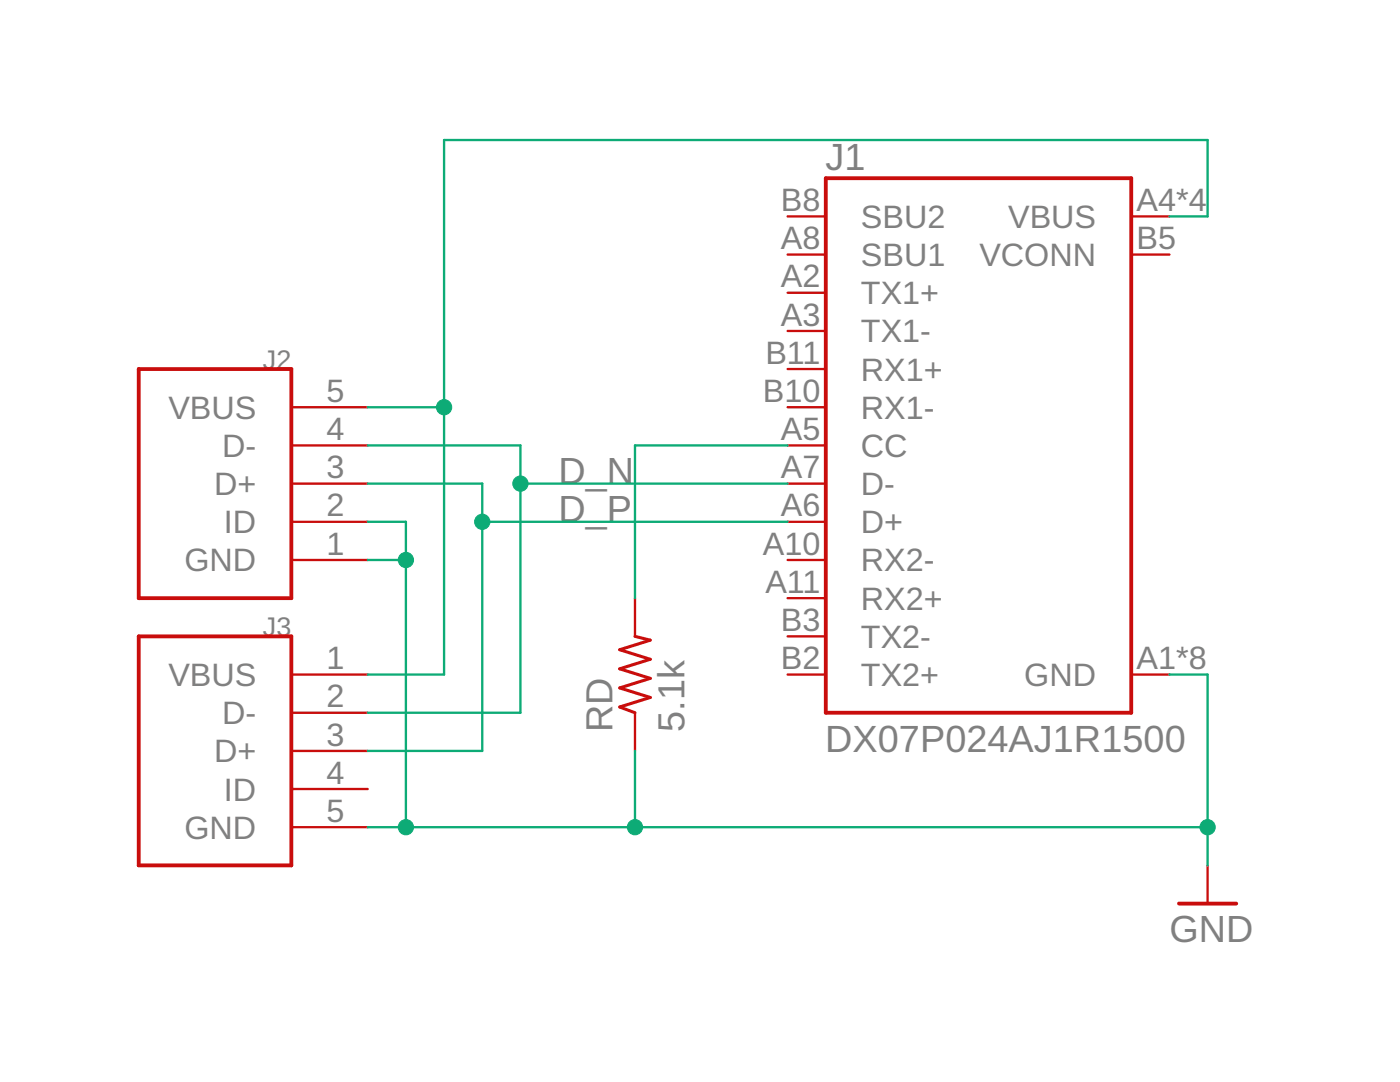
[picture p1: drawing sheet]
<?xml version="1.0" encoding="utf-8"?>
<!DOCTYPE eagle SYSTEM "eagle.dtd">
<eagle version="9.2.2">
<drawing>
<settings>
<setting alwaysvectorfont="no"/>
<setting verticaltext="up"/>
</settings>
<grid distance="0.1" unitdist="inch" unit="inch" style="lines" multiple="1" display="no" altdistance="0.01" altunitdist="inch" altunit="inch"/>
<schematic xreflabel="%F%N/%S.%C%R" xrefpart="/%S.%C%R">
<libraries>
<library name="DX07P024AJ1R1500">
<symbols>
<symbol name="DX07P024AJ1R1500">
<text x="-10.1912" y="18.3441" size="1.783459375" layer="95">&gt;NAME</text>
<text x="-10.1969" y="-20.3938" size="1.78446875" layer="96">&gt;VALUE</text>
<wire x1="-10.16" y1="17.78" x2="10.16" y2="17.78" width="0.254" layer="94"/>
<wire x1="10.16" y1="17.78" x2="10.16" y2="-17.78" width="0.254" layer="94"/>
<wire x1="10.16" y1="-17.78" x2="-10.16" y2="-17.78" width="0.254" layer="94"/>
<wire x1="-10.16" y1="-17.78" x2="-10.16" y2="17.78" width="0.254" layer="94"/>
<pin name="TX1+" x="-12.7" y="10.16" length="short"/>
<pin name="TX1-" x="-12.7" y="7.62" length="short"/>
<pin name="RX1+" x="-12.7" y="5.08" length="short"/>
<pin name="RX1-" x="-12.7" y="2.54" length="short"/>
<pin name="CC" x="-12.7" y="0" length="short"/>
<pin name="D-" x="-12.7" y="-2.54" length="short"/>
<pin name="D+" x="-12.7" y="-5.08" length="short"/>
<pin name="RX2-" x="-12.7" y="-7.62" length="short"/>
<pin name="RX2+" x="-12.7" y="-10.16" length="short"/>
<pin name="TX2-" x="-12.7" y="-12.7" length="short"/>
<pin name="TX2+" x="-12.7" y="-15.24" length="short"/>
<pin name="VBUS" x="12.7" y="15.24" length="short" direction="pwr" rot="R180"/>
<pin name="GND" x="12.7" y="-15.24" length="short" direction="pwr" rot="R180"/>
<pin name="SBU1" x="-12.7" y="12.7" length="short"/>
<pin name="VCONN" x="12.7" y="12.7" length="short" direction="pwr" rot="R180"/>
<pin name="SBU2" x="-12.7" y="15.24" length="short"/>
</symbol>
<symbol name="1X05">
<wire x1="0" y1="0" x2="10.16" y2="0" width="0.254" layer="94"/>
<wire x1="10.16" y1="0" x2="10.16" y2="15.24" width="0.254" layer="94"/>
<wire x1="10.16" y1="15.24" x2="0" y2="15.24" width="0.254" layer="94"/>
<wire x1="0" y1="15.24" x2="0" y2="0" width="0.254" layer="94"/>
<pin name="VBUS" x="-5.08" y="12.7" length="middle" direction="pwr"/>
<pin name="D-" x="-5.08" y="10.16" length="middle"/>
<pin name="D+" x="-5.08" y="7.62" length="middle"/>
<pin name="ID" x="-5.08" y="5.08" length="middle"/>
<pin name="GND" x="-5.08" y="2.54" length="middle" direction="pwr"/>
<text x="0" y="15.24" size="1.27" layer="95">&gt;NAME</text>
</symbol>
</symbols>
<devicesets>
<deviceset name="DX07P024AJ1R1500" prefix="J">
<gates>
<gate name="G$1" symbol="DX07P024AJ1R1500" x="0" y="0"/>
</gates>
<devices>
<device name="" package="JAE_DX07P024AJ1R1500">
<connects>
<connect gate="G$1" pin="CC" pad="A5"/>
<connect gate="G$1" pin="D+" pad="A6" route="any"/>
<connect gate="G$1" pin="D-" pad="A7"/>
<connect gate="G$1" pin="GND" pad="A1 A12 B0 B1 B12 B13 B17 B18"/>
<connect gate="G$1" pin="RX1+" pad="B11"/>
<connect gate="G$1" pin="RX1-" pad="B10"/>
<connect gate="G$1" pin="RX2+" pad="A11"/>
<connect gate="G$1" pin="RX2-" pad="A10"/>
<connect gate="G$1" pin="SBU1" pad="A8"/>
<connect gate="G$1" pin="SBU2" pad="B8"/>
<connect gate="G$1" pin="TX1+" pad="A2"/>
<connect gate="G$1" pin="TX1-" pad="A3"/>
<connect gate="G$1" pin="TX2+" pad="B2"/>
<connect gate="G$1" pin="TX2-" pad="B3"/>
<connect gate="G$1" pin="VBUS" pad="A4 A9 B4 B9"/>
<connect gate="G$1" pin="VCONN" pad="B5"/>
</connects>
<technologies>
<technology name="">
<attribute name="DESCRIPTION" value=" Cut Tape - Usb Type c Slim Plug "/>
<attribute name="DIGI-KEY_PART_NUMBER" value="670-2868-1-ND"/>
<attribute name="DIGI-KEY_PURCHASE_URL" value="https://www.digikey.com/product-detail/en/jae-electronics/DX07P024AJ1R1500/670-2868-1-ND/6003057?utm_source=snapeda&amp;utm_medium=aggregator&amp;utm_campaign=symbol"/>
<attribute name="MF" value="JAE Electronics"/>
<attribute name="MP" value="DX07P024AJ1R1500"/>
<attribute name="PACKAGE" value="None"/>
</technology>
</technologies>
</device>
</devices>
</deviceset>
<deviceset name="USB">
<gates>
<gate name="G$1" symbol="1X05" x="2.54" y="0"/>
</gates>
<devices>
<device name="SEEK-USB" package="SEEK-USB">
<connects>
<connect gate="G$1" pin="D+" pad="3"/>
<connect gate="G$1" pin="D-" pad="2"/>
<connect gate="G$1" pin="GND" pad="5"/>
<connect gate="G$1" pin="ID" pad="4"/>
<connect gate="G$1" pin="VBUS" pad="1"/>
</connects>
<technologies>
<technology name=""/>
</technologies>
</device>
<device name="59453-051110EDHLF" package="59453-051110EDHLF">
<connects>
<connect gate="G$1" pin="D+" pad="3"/>
<connect gate="G$1" pin="D-" pad="4"/>
<connect gate="G$1" pin="GND" pad="1"/>
<connect gate="G$1" pin="ID" pad="2"/>
<connect gate="G$1" pin="VBUS" pad="5"/>
</connects>
<technologies>
<technology name=""/>
</technologies>
</device>
</devices>
</deviceset>
</devicesets>
</library>
<library name="supply1">
<symbols>
<symbol name="GND">
<wire x1="-1.905" y1="0" x2="1.905" y2="0" width="0.254" layer="94"/>
<text x="-2.54" y="-2.54" size="1.778" layer="96">&gt;VALUE</text>
<pin name="GND" x="0" y="2.54" visible="off" length="short" direction="sup" rot="R270"/>
</symbol>
</symbols>
<devicesets>
<deviceset name="GND" prefix="GND">
<gates>
<gate name="1" symbol="GND" x="0" y="0"/>
</gates>
<devices>
<device name="">
<technologies>
<technology name=""/>
</technologies>
</device>
</devices>
</deviceset>
</devicesets>
</library>
<library name="rcl">
<symbols>
<symbol name="R-US">
<wire x1="-2.54" y1="0" x2="-2.159" y2="1.016" width="0.2032" layer="94"/>
<wire x1="-2.159" y1="1.016" x2="-1.524" y2="-1.016" width="0.2032" layer="94"/>
<wire x1="-1.524" y1="-1.016" x2="-0.889" y2="1.016" width="0.2032" layer="94"/>
<wire x1="-0.889" y1="1.016" x2="-0.254" y2="-1.016" width="0.2032" layer="94"/>
<wire x1="-0.254" y1="-1.016" x2="0.381" y2="1.016" width="0.2032" layer="94"/>
<wire x1="0.381" y1="1.016" x2="1.016" y2="-1.016" width="0.2032" layer="94"/>
<wire x1="1.016" y1="-1.016" x2="1.651" y2="1.016" width="0.2032" layer="94"/>
<wire x1="1.651" y1="1.016" x2="2.286" y2="-1.016" width="0.2032" layer="94"/>
<wire x1="2.286" y1="-1.016" x2="2.54" y2="0" width="0.2032" layer="94"/>
<text x="-3.81" y="1.4986" size="1.778" layer="95">&gt;NAME</text>
<text x="-3.81" y="-3.302" size="1.778" layer="96">&gt;VALUE</text>
<pin name="2" x="5.08" y="0" visible="off" length="short" direction="pas" swaplevel="1" rot="R180"/>
<pin name="1" x="-5.08" y="0" visible="off" length="short" direction="pas" swaplevel="1"/>
</symbol>
</symbols>
<devicesets>
<deviceset name="R-US_" prefix="R" uservalue="yes">
<gates>
<gate name="G$1" symbol="R-US" x="0" y="0"/>
</gates>
<devices>
<device name="R0402" package="R0402">
<connects>
<connect gate="G$1" pin="1" pad="1"/>
<connect gate="G$1" pin="2" pad="2"/>
</connects>
<package3dinstances>
<package3dinstance package3d_urn="urn:adsk.eagle:package:23547/2"/>
</package3dinstances>
<technologies>
<technology name="">
<attribute name="SPICEPREFIX" value="R" constant="no"/>
</technology>
</technologies>
</device>
<device name="R0603" package="R0603">
<connects>
<connect gate="G$1" pin="1" pad="1"/>
<connect gate="G$1" pin="2" pad="2"/>
</connects>
<package3dinstances>
<package3dinstance package3d_urn="urn:adsk.eagle:package:23555/2"/>
</package3dinstances>
<technologies>
<technology name="">
<attribute name="SPICEPREFIX" value="R" constant="no"/>
</technology>
</technologies>
</device>
<device name="R0805" package="R0805">
<connects>
<connect gate="G$1" pin="1" pad="1"/>
<connect gate="G$1" pin="2" pad="2"/>
</connects>
<package3dinstances>
<package3dinstance package3d_urn="urn:adsk.eagle:package:23553/2"/>
</package3dinstances>
<technologies>
<technology name="">
<attribute name="SPICEPREFIX" value="R" constant="no"/>
</technology>
</technologies>
</device>
<device name="R0805W" package="R0805W">
<connects>
<connect gate="G$1" pin="1" pad="1"/>
<connect gate="G$1" pin="2" pad="2"/>
</connects>
<package3dinstances>
<package3dinstance package3d_urn="urn:adsk.eagle:package:23537/1"/>
</package3dinstances>
<technologies>
<technology name="">
<attribute name="SPICEPREFIX" value="R" constant="no"/>
</technology>
</technologies>
</device>
<device name="R1206" package="R1206">
<connects>
<connect gate="G$1" pin="1" pad="1"/>
<connect gate="G$1" pin="2" pad="2"/>
</connects>
<package3dinstances>
<package3dinstance package3d_urn="urn:adsk.eagle:package:23540/2"/>
</package3dinstances>
<technologies>
<technology name="">
<attribute name="SPICEPREFIX" value="R" constant="no"/>
</technology>
</technologies>
</device>
<device name="R1206W" package="R1206W">
<connects>
<connect gate="G$1" pin="1" pad="1"/>
<connect gate="G$1" pin="2" pad="2"/>
</connects>
<package3dinstances>
<package3dinstance package3d_urn="urn:adsk.eagle:package:23539/1"/>
</package3dinstances>
<technologies>
<technology name="">
<attribute name="SPICEPREFIX" value="R" constant="no"/>
</technology>
</technologies>
</device>
<device name="R1210" package="R1210">
<connects>
<connect gate="G$1" pin="1" pad="1"/>
<connect gate="G$1" pin="2" pad="2"/>
</connects>
<package3dinstances>
<package3dinstance package3d_urn="urn:adsk.eagle:package:23554/2"/>
</package3dinstances>
<technologies>
<technology name="">
<attribute name="SPICEPREFIX" value="R" constant="no"/>
</technology>
</technologies>
</device>
<device name="R1210W" package="R1210W">
<connects>
<connect gate="G$1" pin="1" pad="1"/>
<connect gate="G$1" pin="2" pad="2"/>
</connects>
<package3dinstances>
<package3dinstance package3d_urn="urn:adsk.eagle:package:23541/1"/>
</package3dinstances>
<technologies>
<technology name="">
<attribute name="SPICEPREFIX" value="R" constant="no"/>
</technology>
</technologies>
</device>
<device name="R2010" package="R2010">
<connects>
<connect gate="G$1" pin="1" pad="1"/>
<connect gate="G$1" pin="2" pad="2"/>
</connects>
<package3dinstances>
<package3dinstance package3d_urn="urn:adsk.eagle:package:23551/2"/>
</package3dinstances>
<technologies>
<technology name="">
<attribute name="SPICEPREFIX" value="R" constant="no"/>
</technology>
</technologies>
</device>
<device name="R2010W" package="R2010W">
<connects>
<connect gate="G$1" pin="1" pad="1"/>
<connect gate="G$1" pin="2" pad="2"/>
</connects>
<package3dinstances>
<package3dinstance package3d_urn="urn:adsk.eagle:package:23542/1"/>
</package3dinstances>
<technologies>
<technology name="">
<attribute name="SPICEPREFIX" value="R" constant="no"/>
</technology>
</technologies>
</device>
<device name="R2012" package="R2012">
<connects>
<connect gate="G$1" pin="1" pad="1"/>
<connect gate="G$1" pin="2" pad="2"/>
</connects>
<package3dinstances>
<package3dinstance package3d_urn="urn:adsk.eagle:package:23543/2"/>
</package3dinstances>
<technologies>
<technology name="">
<attribute name="SPICEPREFIX" value="R" constant="no"/>
</technology>
</technologies>
</device>
<device name="R2012W" package="R2012W">
<connects>
<connect gate="G$1" pin="1" pad="1"/>
<connect gate="G$1" pin="2" pad="2"/>
</connects>
<package3dinstances>
<package3dinstance package3d_urn="urn:adsk.eagle:package:23544/1"/>
</package3dinstances>
<technologies>
<technology name="">
<attribute name="SPICEPREFIX" value="R" constant="no"/>
</technology>
</technologies>
</device>
<device name="R2512" package="R2512">
<connects>
<connect gate="G$1" pin="1" pad="1"/>
<connect gate="G$1" pin="2" pad="2"/>
</connects>
<package3dinstances>
<package3dinstance package3d_urn="urn:adsk.eagle:package:23545/2"/>
</package3dinstances>
<technologies>
<technology name="">
<attribute name="SPICEPREFIX" value="R" constant="no"/>
</technology>
</technologies>
</device>
<device name="R2512W" package="R2512W">
<connects>
<connect gate="G$1" pin="1" pad="1"/>
<connect gate="G$1" pin="2" pad="2"/>
</connects>
<package3dinstances>
<package3dinstance package3d_urn="urn:adsk.eagle:package:23565/1"/>
</package3dinstances>
<technologies>
<technology name="">
<attribute name="SPICEPREFIX" value="R" constant="no"/>
</technology>
</technologies>
</device>
<device name="R3216" package="R3216">
<connects>
<connect gate="G$1" pin="1" pad="1"/>
<connect gate="G$1" pin="2" pad="2"/>
</connects>
<package3dinstances>
<package3dinstance package3d_urn="urn:adsk.eagle:package:23557/2"/>
</package3dinstances>
<technologies>
<technology name="">
<attribute name="SPICEPREFIX" value="R" constant="no"/>
</technology>
</technologies>
</device>
<device name="R3216W" package="R3216W">
<connects>
<connect gate="G$1" pin="1" pad="1"/>
<connect gate="G$1" pin="2" pad="2"/>
</connects>
<package3dinstances>
<package3dinstance package3d_urn="urn:adsk.eagle:package:23548/1"/>
</package3dinstances>
<technologies>
<technology name="">
<attribute name="SPICEPREFIX" value="R" constant="no"/>
</technology>
</technologies>
</device>
<device name="R3225" package="R3225">
<connects>
<connect gate="G$1" pin="1" pad="1"/>
<connect gate="G$1" pin="2" pad="2"/>
</connects>
<package3dinstances>
<package3dinstance package3d_urn="urn:adsk.eagle:package:23549/2"/>
</package3dinstances>
<technologies>
<technology name="">
<attribute name="SPICEPREFIX" value="R" constant="no"/>
</technology>
</technologies>
</device>
<device name="R3225W" package="R3225W">
<connects>
<connect gate="G$1" pin="1" pad="1"/>
<connect gate="G$1" pin="2" pad="2"/>
</connects>
<package3dinstances>
<package3dinstance package3d_urn="urn:adsk.eagle:package:23550/1"/>
</package3dinstances>
<technologies>
<technology name="">
<attribute name="SPICEPREFIX" value="R" constant="no"/>
</technology>
</technologies>
</device>
<device name="R5025" package="R5025">
<connects>
<connect gate="G$1" pin="1" pad="1"/>
<connect gate="G$1" pin="2" pad="2"/>
</connects>
<package3dinstances>
<package3dinstance package3d_urn="urn:adsk.eagle:package:23552/2"/>
</package3dinstances>
<technologies>
<technology name="">
<attribute name="SPICEPREFIX" value="R" constant="no"/>
</technology>
</technologies>
</device>
<device name="R5025W" package="R5025W">
<connects>
<connect gate="G$1" pin="1" pad="1"/>
<connect gate="G$1" pin="2" pad="2"/>
</connects>
<package3dinstances>
<package3dinstance package3d_urn="urn:adsk.eagle:package:23558/1"/>
</package3dinstances>
<technologies>
<technology name="">
<attribute name="SPICEPREFIX" value="R" constant="no"/>
</technology>
</technologies>
</device>
<device name="R6332" package="R6332">
<connects>
<connect gate="G$1" pin="1" pad="1"/>
<connect gate="G$1" pin="2" pad="2"/>
</connects>
<package3dinstances>
<package3dinstance package3d_urn="urn:adsk.eagle:package:23559/2"/>
</package3dinstances>
<technologies>
<technology name="">
<attribute name="SPICEPREFIX" value="R" constant="no"/>
</technology>
</technologies>
</device>
<device name="R6332W" package="R6332W">
<connects>
<connect gate="G$1" pin="1" pad="1"/>
<connect gate="G$1" pin="2" pad="2"/>
</connects>
<package3dinstances>
<package3dinstance package3d_urn="urn:adsk.eagle:package:26078/1"/>
</package3dinstances>
<technologies>
<technology name="">
<attribute name="SPICEPREFIX" value="R" constant="no"/>
</technology>
</technologies>
</device>
<device name="M0805" package="M0805">
<connects>
<connect gate="G$1" pin="1" pad="1"/>
<connect gate="G$1" pin="2" pad="2"/>
</connects>
<package3dinstances>
<package3dinstance package3d_urn="urn:adsk.eagle:package:23556/1"/>
</package3dinstances>
<technologies>
<technology name="">
<attribute name="SPICEPREFIX" value="R" constant="no"/>
</technology>
</technologies>
</device>
<device name="M1206" package="M1206">
<connects>
<connect gate="G$1" pin="1" pad="1"/>
<connect gate="G$1" pin="2" pad="2"/>
</connects>
<package3dinstances>
<package3dinstance package3d_urn="urn:adsk.eagle:package:23566/1"/>
</package3dinstances>
<technologies>
<technology name="">
<attribute name="SPICEPREFIX" value="R" constant="no"/>
</technology>
</technologies>
</device>
<device name="M1406" package="M1406">
<connects>
<connect gate="G$1" pin="1" pad="1"/>
<connect gate="G$1" pin="2" pad="2"/>
</connects>
<package3dinstances>
<package3dinstance package3d_urn="urn:adsk.eagle:package:23569/1"/>
</package3dinstances>
<technologies>
<technology name="">
<attribute name="SPICEPREFIX" value="R" constant="no"/>
</technology>
</technologies>
</device>
<device name="M2012" package="M2012">
<connects>
<connect gate="G$1" pin="1" pad="1"/>
<connect gate="G$1" pin="2" pad="2"/>
</connects>
<package3dinstances>
<package3dinstance package3d_urn="urn:adsk.eagle:package:23561/1"/>
</package3dinstances>
<technologies>
<technology name="">
<attribute name="SPICEPREFIX" value="R" constant="no"/>
</technology>
</technologies>
</device>
<device name="M2309" package="M2309">
<connects>
<connect gate="G$1" pin="1" pad="1"/>
<connect gate="G$1" pin="2" pad="2"/>
</connects>
<package3dinstances>
<package3dinstance package3d_urn="urn:adsk.eagle:package:23562/1"/>
</package3dinstances>
<technologies>
<technology name="">
<attribute name="SPICEPREFIX" value="R" constant="no"/>
</technology>
</technologies>
</device>
<device name="M3216" package="M3216">
<connects>
<connect gate="G$1" pin="1" pad="1"/>
<connect gate="G$1" pin="2" pad="2"/>
</connects>
<package3dinstances>
<package3dinstance package3d_urn="urn:adsk.eagle:package:23563/1"/>
</package3dinstances>
<technologies>
<technology name="">
<attribute name="SPICEPREFIX" value="R" constant="no"/>
</technology>
</technologies>
</device>
<device name="M3516" package="M3516">
<connects>
<connect gate="G$1" pin="1" pad="1"/>
<connect gate="G$1" pin="2" pad="2"/>
</connects>
<package3dinstances>
<package3dinstance package3d_urn="urn:adsk.eagle:package:23573/1"/>
</package3dinstances>
<technologies>
<technology name="">
<attribute name="SPICEPREFIX" value="R" constant="no"/>
</technology>
</technologies>
</device>
<device name="M5923" package="M5923">
<connects>
<connect gate="G$1" pin="1" pad="1"/>
<connect gate="G$1" pin="2" pad="2"/>
</connects>
<package3dinstances>
<package3dinstance package3d_urn="urn:adsk.eagle:package:23564/1"/>
</package3dinstances>
<technologies>
<technology name="">
<attribute name="SPICEPREFIX" value="R" constant="no"/>
</technology>
</technologies>
</device>
<device name="0204/5" package="0204/5">
<connects>
<connect gate="G$1" pin="1" pad="1"/>
<connect gate="G$1" pin="2" pad="2"/>
</connects>
<package3dinstances>
<package3dinstance package3d_urn="urn:adsk.eagle:package:23488/1"/>
</package3dinstances>
<technologies>
<technology name="">
<attribute name="SPICEPREFIX" value="R" constant="no"/>
</technology>
</technologies>
</device>
<device name="0204/7" package="0204/7">
<connects>
<connect gate="G$1" pin="1" pad="1"/>
<connect gate="G$1" pin="2" pad="2"/>
</connects>
<package3dinstances>
<package3dinstance package3d_urn="urn:adsk.eagle:package:23498/1"/>
</package3dinstances>
<technologies>
<technology name="">
<attribute name="SPICEPREFIX" value="R" constant="no"/>
</technology>
</technologies>
</device>
<device name="0207/10" package="0207/10">
<connects>
<connect gate="G$1" pin="1" pad="1"/>
<connect gate="G$1" pin="2" pad="2"/>
</connects>
<package3dinstances>
<package3dinstance package3d_urn="urn:adsk.eagle:package:23491/1"/>
</package3dinstances>
<technologies>
<technology name="">
<attribute name="SPICEPREFIX" value="R" constant="no"/>
</technology>
</technologies>
</device>
<device name="0207/12" package="0207/12">
<connects>
<connect gate="G$1" pin="1" pad="1"/>
<connect gate="G$1" pin="2" pad="2"/>
</connects>
<package3dinstances>
<package3dinstance package3d_urn="urn:adsk.eagle:package:23489/1"/>
</package3dinstances>
<technologies>
<technology name="">
<attribute name="SPICEPREFIX" value="R" constant="no"/>
</technology>
</technologies>
</device>
<device name="0207/15" package="0207/15">
<connects>
<connect gate="G$1" pin="1" pad="1"/>
<connect gate="G$1" pin="2" pad="2"/>
</connects>
<package3dinstances>
<package3dinstance package3d_urn="urn:adsk.eagle:package:23492/1"/>
</package3dinstances>
<technologies>
<technology name="">
<attribute name="SPICEPREFIX" value="R" constant="no"/>
</technology>
</technologies>
</device>
<device name="0207/2V" package="0207/2V">
<connects>
<connect gate="G$1" pin="1" pad="1"/>
<connect gate="G$1" pin="2" pad="2"/>
</connects>
<package3dinstances>
<package3dinstance package3d_urn="urn:adsk.eagle:package:23490/1"/>
</package3dinstances>
<technologies>
<technology name="">
<attribute name="SPICEPREFIX" value="R" constant="no"/>
</technology>
</technologies>
</device>
<device name="0207/5V" package="0207/5V">
<connects>
<connect gate="G$1" pin="1" pad="1"/>
<connect gate="G$1" pin="2" pad="2"/>
</connects>
<package3dinstances>
<package3dinstance package3d_urn="urn:adsk.eagle:package:23502/1"/>
</package3dinstances>
<technologies>
<technology name="">
<attribute name="SPICEPREFIX" value="R" constant="no"/>
</technology>
</technologies>
</device>
<device name="0207/7" package="0207/7">
<connects>
<connect gate="G$1" pin="1" pad="1"/>
<connect gate="G$1" pin="2" pad="2"/>
</connects>
<package3dinstances>
<package3dinstance package3d_urn="urn:adsk.eagle:package:23493/1"/>
</package3dinstances>
<technologies>
<technology name="">
<attribute name="SPICEPREFIX" value="R" constant="no"/>
</technology>
</technologies>
</device>
<device name="0309/10" package="0309/10">
<connects>
<connect gate="G$1" pin="1" pad="1"/>
<connect gate="G$1" pin="2" pad="2"/>
</connects>
<package3dinstances>
<package3dinstance package3d_urn="urn:adsk.eagle:package:23567/1"/>
</package3dinstances>
<technologies>
<technology name="">
<attribute name="SPICEPREFIX" value="R" constant="no"/>
</technology>
</technologies>
</device>
<device name="0309/12" package="0309/12">
<connects>
<connect gate="G$1" pin="1" pad="1"/>
<connect gate="G$1" pin="2" pad="2"/>
</connects>
<package3dinstances>
<package3dinstance package3d_urn="urn:adsk.eagle:package:23571/1"/>
</package3dinstances>
<technologies>
<technology name="">
<attribute name="SPICEPREFIX" value="R" constant="no"/>
</technology>
</technologies>
</device>
<device name="0411/12" package="0411/12">
<connects>
<connect gate="G$1" pin="1" pad="1"/>
<connect gate="G$1" pin="2" pad="2"/>
</connects>
<package3dinstances>
<package3dinstance package3d_urn="urn:adsk.eagle:package:23578/1"/>
</package3dinstances>
<technologies>
<technology name="">
<attribute name="SPICEPREFIX" value="R" constant="no"/>
</technology>
</technologies>
</device>
<device name="0411/15" package="0411/15">
<connects>
<connect gate="G$1" pin="1" pad="1"/>
<connect gate="G$1" pin="2" pad="2"/>
</connects>
<package3dinstances>
<package3dinstance package3d_urn="urn:adsk.eagle:package:23568/1"/>
</package3dinstances>
<technologies>
<technology name="">
<attribute name="SPICEPREFIX" value="R" constant="no"/>
</technology>
</technologies>
</device>
<device name="0411/3V" package="0411V">
<connects>
<connect gate="G$1" pin="1" pad="1"/>
<connect gate="G$1" pin="2" pad="2"/>
</connects>
<package3dinstances>
<package3dinstance package3d_urn="urn:adsk.eagle:package:23570/1"/>
</package3dinstances>
<technologies>
<technology name="">
<attribute name="SPICEPREFIX" value="R" constant="no"/>
</technology>
</technologies>
</device>
<device name="0414/15" package="0414/15">
<connects>
<connect gate="G$1" pin="1" pad="1"/>
<connect gate="G$1" pin="2" pad="2"/>
</connects>
<package3dinstances>
<package3dinstance package3d_urn="urn:adsk.eagle:package:23579/1"/>
</package3dinstances>
<technologies>
<technology name="">
<attribute name="SPICEPREFIX" value="R" constant="no"/>
</technology>
</technologies>
</device>
<device name="0414/5V" package="0414V">
<connects>
<connect gate="G$1" pin="1" pad="1"/>
<connect gate="G$1" pin="2" pad="2"/>
</connects>
<package3dinstances>
<package3dinstance package3d_urn="urn:adsk.eagle:package:23574/1"/>
</package3dinstances>
<technologies>
<technology name="">
<attribute name="SPICEPREFIX" value="R" constant="no"/>
</technology>
</technologies>
</device>
<device name="0617/17" package="0617/17">
<connects>
<connect gate="G$1" pin="1" pad="1"/>
<connect gate="G$1" pin="2" pad="2"/>
</connects>
<package3dinstances>
<package3dinstance package3d_urn="urn:adsk.eagle:package:23575/1"/>
</package3dinstances>
<technologies>
<technology name="">
<attribute name="SPICEPREFIX" value="R" constant="no"/>
</technology>
</technologies>
</device>
<device name="0617/22" package="0617/22">
<connects>
<connect gate="G$1" pin="1" pad="1"/>
<connect gate="G$1" pin="2" pad="2"/>
</connects>
<package3dinstances>
<package3dinstance package3d_urn="urn:adsk.eagle:package:23577/1"/>
</package3dinstances>
<technologies>
<technology name="">
<attribute name="SPICEPREFIX" value="R" constant="no"/>
</technology>
</technologies>
</device>
<device name="0617/5V" package="0617V">
<connects>
<connect gate="G$1" pin="1" pad="1"/>
<connect gate="G$1" pin="2" pad="2"/>
</connects>
<package3dinstances>
<package3dinstance package3d_urn="urn:adsk.eagle:package:23576/1"/>
</package3dinstances>
<technologies>
<technology name="">
<attribute name="SPICEPREFIX" value="R" constant="no"/>
</technology>
</technologies>
</device>
<device name="0922/22" package="0922/22">
<connects>
<connect gate="G$1" pin="1" pad="1"/>
<connect gate="G$1" pin="2" pad="2"/>
</connects>
<package3dinstances>
<package3dinstance package3d_urn="urn:adsk.eagle:package:23580/1"/>
</package3dinstances>
<technologies>
<technology name="">
<attribute name="SPICEPREFIX" value="R" constant="no"/>
</technology>
</technologies>
</device>
<device name="0613/5V" package="P0613V">
<connects>
<connect gate="G$1" pin="1" pad="1"/>
<connect gate="G$1" pin="2" pad="2"/>
</connects>
<package3dinstances>
<package3dinstance package3d_urn="urn:adsk.eagle:package:23582/1"/>
</package3dinstances>
<technologies>
<technology name="">
<attribute name="SPICEPREFIX" value="R" constant="no"/>
</technology>
</technologies>
</device>
<device name="0613/15" package="P0613/15">
<connects>
<connect gate="G$1" pin="1" pad="1"/>
<connect gate="G$1" pin="2" pad="2"/>
</connects>
<package3dinstances>
<package3dinstance package3d_urn="urn:adsk.eagle:package:23581/1"/>
</package3dinstances>
<technologies>
<technology name="">
<attribute name="SPICEPREFIX" value="R" constant="no"/>
</technology>
</technologies>
</device>
<device name="0817/22" package="P0817/22">
<connects>
<connect gate="G$1" pin="1" pad="1"/>
<connect gate="G$1" pin="2" pad="2"/>
</connects>
<package3dinstances>
<package3dinstance package3d_urn="urn:adsk.eagle:package:23583/1"/>
</package3dinstances>
<technologies>
<technology name="">
<attribute name="SPICEPREFIX" value="R" constant="no"/>
</technology>
</technologies>
</device>
<device name="0817/7V" package="P0817V">
<connects>
<connect gate="G$1" pin="1" pad="1"/>
<connect gate="G$1" pin="2" pad="2"/>
</connects>
<package3dinstances>
<package3dinstance package3d_urn="urn:adsk.eagle:package:23608/1"/>
</package3dinstances>
<technologies>
<technology name="">
<attribute name="SPICEPREFIX" value="R" constant="no"/>
</technology>
</technologies>
</device>
<device name="V234/12" package="V234/12">
<connects>
<connect gate="G$1" pin="1" pad="1"/>
<connect gate="G$1" pin="2" pad="2"/>
</connects>
<package3dinstances>
<package3dinstance package3d_urn="urn:adsk.eagle:package:23592/1"/>
</package3dinstances>
<technologies>
<technology name="">
<attribute name="SPICEPREFIX" value="R" constant="no"/>
</technology>
</technologies>
</device>
<device name="V235/17" package="V235/17">
<connects>
<connect gate="G$1" pin="1" pad="1"/>
<connect gate="G$1" pin="2" pad="2"/>
</connects>
<package3dinstances>
<package3dinstance package3d_urn="urn:adsk.eagle:package:23586/1"/>
</package3dinstances>
<technologies>
<technology name="">
<attribute name="SPICEPREFIX" value="R" constant="no"/>
</technology>
</technologies>
</device>
<device name="V526-0" package="V526-0">
<connects>
<connect gate="G$1" pin="1" pad="1"/>
<connect gate="G$1" pin="2" pad="2"/>
</connects>
<package3dinstances>
<package3dinstance package3d_urn="urn:adsk.eagle:package:23590/1"/>
</package3dinstances>
<technologies>
<technology name="">
<attribute name="SPICEPREFIX" value="R" constant="no"/>
</technology>
</technologies>
</device>
<device name="MELF0102AX" package="MINI_MELF-0102AX">
<connects>
<connect gate="G$1" pin="1" pad="1"/>
<connect gate="G$1" pin="2" pad="2"/>
</connects>
<package3dinstances>
<package3dinstance package3d_urn="urn:adsk.eagle:package:23594/1"/>
</package3dinstances>
<technologies>
<technology name="">
<attribute name="SPICEPREFIX" value="R" constant="no"/>
</technology>
</technologies>
</device>
<device name="0922V" package="0922V">
<connects>
<connect gate="G$1" pin="1" pad="1"/>
<connect gate="G$1" pin="2" pad="2"/>
</connects>
<package3dinstances>
<package3dinstance package3d_urn="urn:adsk.eagle:package:23589/1"/>
</package3dinstances>
<technologies>
<technology name="">
<attribute name="SPICEPREFIX" value="R" constant="no"/>
</technology>
</technologies>
</device>
<device name="MELF0102R" package="MINI_MELF-0102R">
<connects>
<connect gate="G$1" pin="1" pad="1"/>
<connect gate="G$1" pin="2" pad="2"/>
</connects>
<package3dinstances>
<package3dinstance package3d_urn="urn:adsk.eagle:package:23591/1"/>
</package3dinstances>
<technologies>
<technology name="">
<attribute name="SPICEPREFIX" value="R" constant="no"/>
</technology>
</technologies>
</device>
<device name="MELF0102W" package="MINI_MELF-0102W">
<connects>
<connect gate="G$1" pin="1" pad="1"/>
<connect gate="G$1" pin="2" pad="2"/>
</connects>
<package3dinstances>
<package3dinstance package3d_urn="urn:adsk.eagle:package:23588/1"/>
</package3dinstances>
<technologies>
<technology name="">
<attribute name="SPICEPREFIX" value="R" constant="no"/>
</technology>
</technologies>
</device>
<device name="MELF0204R" package="MINI_MELF-0204R">
<connects>
<connect gate="G$1" pin="1" pad="1"/>
<connect gate="G$1" pin="2" pad="2"/>
</connects>
<package3dinstances>
<package3dinstance package3d_urn="urn:adsk.eagle:package:26109/1"/>
</package3dinstances>
<technologies>
<technology name="">
<attribute name="SPICEPREFIX" value="R" constant="no"/>
</technology>
</technologies>
</device>
<device name="MELF0204W" package="MINI_MELF-0204W">
<connects>
<connect gate="G$1" pin="1" pad="1"/>
<connect gate="G$1" pin="2" pad="2"/>
</connects>
<package3dinstances>
<package3dinstance package3d_urn="urn:adsk.eagle:package:26111/1"/>
</package3dinstances>
<technologies>
<technology name="">
<attribute name="SPICEPREFIX" value="R" constant="no"/>
</technology>
</technologies>
</device>
<device name="MELF0207R" package="MINI_MELF-0207R">
<connects>
<connect gate="G$1" pin="1" pad="1"/>
<connect gate="G$1" pin="2" pad="2"/>
</connects>
<package3dinstances>
<package3dinstance package3d_urn="urn:adsk.eagle:package:26113/1"/>
</package3dinstances>
<technologies>
<technology name="">
<attribute name="SPICEPREFIX" value="R" constant="no"/>
</technology>
</technologies>
</device>
<device name="MELF0207W" package="MINI_MELF-0207W">
<connects>
<connect gate="G$1" pin="1" pad="1"/>
<connect gate="G$1" pin="2" pad="2"/>
</connects>
<package3dinstances>
<package3dinstance package3d_urn="urn:adsk.eagle:package:26112/1"/>
</package3dinstances>
<technologies>
<technology name="">
<attribute name="SPICEPREFIX" value="R" constant="no"/>
</technology>
</technologies>
</device>
<device name="RDH/15" package="RDH/15">
<connects>
<connect gate="G$1" pin="1" pad="1"/>
<connect gate="G$1" pin="2" pad="2"/>
</connects>
<package3dinstances>
<package3dinstance package3d_urn="urn:adsk.eagle:package:23595/1"/>
</package3dinstances>
<technologies>
<technology name="">
<attribute name="SPICEPREFIX" value="R" constant="no"/>
</technology>
</technologies>
</device>
<device name="0204/2V" package="0204V">
<connects>
<connect gate="G$1" pin="1" pad="1"/>
<connect gate="G$1" pin="2" pad="2"/>
</connects>
<package3dinstances>
<package3dinstance package3d_urn="urn:adsk.eagle:package:23495/1"/>
</package3dinstances>
<technologies>
<technology name="">
<attribute name="SPICEPREFIX" value="R" constant="no"/>
</technology>
</technologies>
</device>
<device name="0309/V" package="0309V">
<connects>
<connect gate="G$1" pin="1" pad="1"/>
<connect gate="G$1" pin="2" pad="2"/>
</connects>
<package3dinstances>
<package3dinstance package3d_urn="urn:adsk.eagle:package:23572/1"/>
</package3dinstances>
<technologies>
<technology name="">
<attribute name="SPICEPREFIX" value="R" constant="no"/>
</technology>
</technologies>
</device>
<device name="R0201" package="R0201">
<connects>
<connect gate="G$1" pin="1" pad="1"/>
<connect gate="G$1" pin="2" pad="2"/>
</connects>
<package3dinstances>
<package3dinstance package3d_urn="urn:adsk.eagle:package:26117/1"/>
</package3dinstances>
<technologies>
<technology name="">
<attribute name="SPICEPREFIX" value="R" constant="no"/>
</technology>
</technologies>
</device>
<device name="VMTA55" package="VMTA55">
<connects>
<connect gate="G$1" pin="1" pad="1"/>
<connect gate="G$1" pin="2" pad="2"/>
</connects>
<package3dinstances>
<package3dinstance package3d_urn="urn:adsk.eagle:package:26121/1"/>
</package3dinstances>
<technologies>
<technology name="">
<attribute name="SPICEPREFIX" value="R" constant="no"/>
</technology>
</technologies>
</device>
<device name="VMTB60" package="VMTB60">
<connects>
<connect gate="G$1" pin="1" pad="1"/>
<connect gate="G$1" pin="2" pad="2"/>
</connects>
<package3dinstances>
<package3dinstance package3d_urn="urn:adsk.eagle:package:26122/1"/>
</package3dinstances>
<technologies>
<technology name="">
<attribute name="SPICEPREFIX" value="R" constant="no"/>
</technology>
</technologies>
</device>
<device name="VTA52" package="VTA52">
<connects>
<connect gate="G$1" pin="1" pad="1"/>
<connect gate="G$1" pin="2" pad="2"/>
</connects>
<package3dinstances>
<package3dinstance package3d_urn="urn:adsk.eagle:package:26116/1"/>
</package3dinstances>
<technologies>
<technology name="">
<attribute name="SPICEPREFIX" value="R" constant="no"/>
</technology>
</technologies>
</device>
<device name="VTA53" package="VTA53">
<connects>
<connect gate="G$1" pin="1" pad="1"/>
<connect gate="G$1" pin="2" pad="2"/>
</connects>
<package3dinstances>
<package3dinstance package3d_urn="urn:adsk.eagle:package:26118/1"/>
</package3dinstances>
<technologies>
<technology name="">
<attribute name="SPICEPREFIX" value="R" constant="no"/>
</technology>
</technologies>
</device>
<device name="VTA54" package="VTA54">
<connects>
<connect gate="G$1" pin="1" pad="1"/>
<connect gate="G$1" pin="2" pad="2"/>
</connects>
<package3dinstances>
<package3dinstance package3d_urn="urn:adsk.eagle:package:26119/1"/>
</package3dinstances>
<technologies>
<technology name="">
<attribute name="SPICEPREFIX" value="R" constant="no"/>
</technology>
</technologies>
</device>
<device name="VTA55" package="VTA55">
<connects>
<connect gate="G$1" pin="1" pad="1"/>
<connect gate="G$1" pin="2" pad="2"/>
</connects>
<package3dinstances>
<package3dinstance package3d_urn="urn:adsk.eagle:package:26120/1"/>
</package3dinstances>
<technologies>
<technology name="">
<attribute name="SPICEPREFIX" value="R" constant="no"/>
</technology>
</technologies>
</device>
<device name="VTA56" package="VTA56">
<connects>
<connect gate="G$1" pin="1" pad="1"/>
<connect gate="G$1" pin="2" pad="2"/>
</connects>
<package3dinstances>
<package3dinstance package3d_urn="urn:adsk.eagle:package:26129/1"/>
</package3dinstances>
<technologies>
<technology name="">
<attribute name="SPICEPREFIX" value="R" constant="no"/>
</technology>
</technologies>
</device>
<device name="R4527" package="R4527">
<connects>
<connect gate="G$1" pin="1" pad="1"/>
<connect gate="G$1" pin="2" pad="2"/>
</connects>
<package3dinstances>
<package3dinstance package3d_urn="urn:adsk.eagle:package:13310/1"/>
</package3dinstances>
<technologies>
<technology name="">
<attribute name="SPICEPREFIX" value="R" constant="no"/>
</technology>
</technologies>
</device>
<device name="WSC0001" package="WSC0001">
<connects>
<connect gate="G$1" pin="1" pad="1"/>
<connect gate="G$1" pin="2" pad="2"/>
</connects>
<package3dinstances>
<package3dinstance package3d_urn="urn:adsk.eagle:package:26123/1"/>
</package3dinstances>
<technologies>
<technology name="">
<attribute name="SPICEPREFIX" value="R" constant="no"/>
</technology>
</technologies>
</device>
<device name="WSC0002" package="WSC0002">
<connects>
<connect gate="G$1" pin="1" pad="1"/>
<connect gate="G$1" pin="2" pad="2"/>
</connects>
<package3dinstances>
<package3dinstance package3d_urn="urn:adsk.eagle:package:26125/1"/>
</package3dinstances>
<technologies>
<technology name="">
<attribute name="SPICEPREFIX" value="R" constant="no"/>
</technology>
</technologies>
</device>
<device name="WSC01/2" package="WSC01/2">
<connects>
<connect gate="G$1" pin="1" pad="1"/>
<connect gate="G$1" pin="2" pad="2"/>
</connects>
<package3dinstances>
<package3dinstance package3d_urn="urn:adsk.eagle:package:26127/1"/>
</package3dinstances>
<technologies>
<technology name="">
<attribute name="SPICEPREFIX" value="R" constant="no"/>
</technology>
</technologies>
</device>
<device name="WSC2515" package="WSC2515">
<connects>
<connect gate="G$1" pin="1" pad="1"/>
<connect gate="G$1" pin="2" pad="2"/>
</connects>
<package3dinstances>
<package3dinstance package3d_urn="urn:adsk.eagle:package:26134/1"/>
</package3dinstances>
<technologies>
<technology name="">
<attribute name="SPICEPREFIX" value="R" constant="no"/>
</technology>
</technologies>
</device>
<device name="WSC4527" package="WSC4527">
<connects>
<connect gate="G$1" pin="1" pad="1"/>
<connect gate="G$1" pin="2" pad="2"/>
</connects>
<package3dinstances>
<package3dinstance package3d_urn="urn:adsk.eagle:package:26126/1"/>
</package3dinstances>
<technologies>
<technology name="">
<attribute name="SPICEPREFIX" value="R" constant="no"/>
</technology>
</technologies>
</device>
<device name="WSC6927" package="WSC6927">
<connects>
<connect gate="G$1" pin="1" pad="1"/>
<connect gate="G$1" pin="2" pad="2"/>
</connects>
<package3dinstances>
<package3dinstance package3d_urn="urn:adsk.eagle:package:26128/1"/>
</package3dinstances>
<technologies>
<technology name="">
<attribute name="SPICEPREFIX" value="R" constant="no"/>
</technology>
</technologies>
</device>
<device name="R1218" package="R1218">
<connects>
<connect gate="G$1" pin="1" pad="1"/>
<connect gate="G$1" pin="2" pad="2"/>
</connects>
<package3dinstances>
<package3dinstance package3d_urn="urn:adsk.eagle:package:26131/1"/>
</package3dinstances>
<technologies>
<technology name="">
<attribute name="SPICEPREFIX" value="R" constant="no"/>
</technology>
</technologies>
</device>
<device name="1812X7R" package="1812X7R">
<connects>
<connect gate="G$1" pin="1" pad="1"/>
<connect gate="G$1" pin="2" pad="2"/>
</connects>
<package3dinstances>
<package3dinstance package3d_urn="urn:adsk.eagle:package:26130/1"/>
</package3dinstances>
<technologies>
<technology name="">
<attribute name="SPICEPREFIX" value="R" constant="no"/>
</technology>
</technologies>
</device>
<device name="01005" package="R01005">
<connects>
<connect gate="G$1" pin="1" pad="1"/>
<connect gate="G$1" pin="2" pad="2"/>
</connects>
<package3dinstances>
<package3dinstance package3d_urn="urn:adsk.eagle:package:26133/1"/>
</package3dinstances>
<technologies>
<technology name="">
<attribute name="SPICEPREFIX" value="R" constant="no"/>
</technology>
</technologies>
</device>
</devices>
<spice>
<pinmapping spiceprefix="R">
<pinmap gate="G$1" pin="1" pinorder="1"/>
<pinmap gate="G$1" pin="2" pinorder="2"/>
</pinmapping>
</spice>
</deviceset>
</devicesets>
</library>
</libraries>
<attributes>
</attributes>
<variantdefs>
</variantdefs>
<classes>
<class number="0" name="default" width="0" drill="0">
</class>
</classes>
<parts>
<part name="R1" library="rcl" deviceset="R-US_" device="R0402" package3d_urn="urn:adsk.eagle:package:23547/2" value="5.1k"/>
<part name="J1" library="DX07P024AJ1R1500" deviceset="DX07P024AJ1R1500" device=""/>
<part name="GND1" library="supply1" deviceset="GND" device=""/>
<part name="J3" library="DX07P024AJ1R1500" deviceset="USB" device="SEEK-USB"/>
<part name="J2" library="DX07P024AJ1R1500" deviceset="USB" device="59453-051110EDHLF"/>
</parts>
<sheets>
<sheet>
<plain>
</plain>
<instances>
<instance part="R1" gate="G$1" x="45.72" y="-7.62" smashed="yes" rot="R90">
<attribute name="NAME" x="44.2214" y="-11.43" size="1.778" layer="95" rot="R90"/>
<attribute name="VALUE" x="49.022" y="-11.43" size="1.778" layer="96" rot="R90"/>
</instance>
<instance part="J1" gate="G$1" x="68.58" y="7.62" smashed="yes">
<attribute name="NAME" x="58.3888" y="25.9641" size="1.783459375" layer="95"/>
<attribute name="VALUE" x="58.3831" y="-12.7738" size="1.78446875" layer="96"/>
</instance>
<instance part="GND1" gate="1" x="83.82" y="-22.86" smashed="yes">
<attribute name="VALUE" x="81.28" y="-25.4" size="1.778" layer="96"/>
</instance>
<instance part="J3" gate="G$1" x="22.86" y="-20.32" smashed="yes" rot="MR0">
<attribute name="NAME" x="22.86" y="-5.08" size="1.27" layer="95" rot="MR0"/>
</instance>
<instance part="J2" gate="G$1" x="22.86" y="-2.54" smashed="yes" rot="MR0">
<attribute name="NAME" x="22.86" y="12.7" size="1.27" layer="95" rot="MR0"/>
</instance>
</instances>
<busses>
</busses>
<nets>
<net name="GND" class="0">
<segment>
<pinref part="J1" gate="G$1" pin="GND"/>
<pinref part="GND1" gate="1" pin="GND"/>
<wire x1="81.28" y1="-7.62" x2="83.82" y2="-7.62" width="0.1524" layer="91"/>
<wire x1="83.82" y1="-7.62" x2="83.82" y2="-17.78" width="0.1524" layer="91"/>
<wire x1="83.82" y1="-17.78" x2="83.82" y2="-20.32" width="0.1524" layer="91"/>
<wire x1="30.48" y1="-17.78" x2="45.72" y2="-17.78" width="0.1524" layer="91"/>
<junction x="83.82" y="-17.78"/>
<pinref part="J3" gate="G$1" pin="GND"/>
<wire x1="45.72" y1="-17.78" x2="83.82" y2="-17.78" width="0.1524" layer="91"/>
<wire x1="27.94" y1="-17.78" x2="30.48" y2="-17.78" width="0.1524" layer="91"/>
<pinref part="J2" gate="G$1" pin="ID"/>
<wire x1="27.94" y1="2.54" x2="30.48" y2="2.54" width="0.1524" layer="91"/>
<wire x1="30.48" y1="2.54" x2="30.48" y2="0" width="0.1524" layer="91"/>
<junction x="30.48" y="-17.78"/>
<pinref part="J2" gate="G$1" pin="GND"/>
<wire x1="30.48" y1="0" x2="30.48" y2="-17.78" width="0.1524" layer="91"/>
<wire x1="27.94" y1="0" x2="30.48" y2="0" width="0.1524" layer="91"/>
<junction x="30.48" y="0"/>
<pinref part="R1" gate="G$1" pin="1"/>
<wire x1="45.72" y1="-12.7" x2="45.72" y2="-17.78" width="0.1524" layer="91"/>
<junction x="45.72" y="-17.78"/>
</segment>
</net>
<net name="VBUS" class="0">
<segment>
<wire x1="33.02" y1="27.94" x2="83.82" y2="27.94" width="0.1524" layer="91"/>
<wire x1="83.82" y1="27.94" x2="83.82" y2="22.86" width="0.1524" layer="91"/>
<pinref part="J1" gate="G$1" pin="VBUS"/>
<wire x1="83.82" y1="22.86" x2="81.28" y2="22.86" width="0.1524" layer="91"/>
<pinref part="J3" gate="G$1" pin="VBUS"/>
<wire x1="27.94" y1="-7.62" x2="33.02" y2="-7.62" width="0.1524" layer="91"/>
<wire x1="33.02" y1="27.94" x2="33.02" y2="10.16" width="0.1524" layer="91"/>
<wire x1="33.02" y1="10.16" x2="33.02" y2="-7.62" width="0.1524" layer="91"/>
<pinref part="J2" gate="G$1" pin="VBUS"/>
<wire x1="27.94" y1="10.16" x2="33.02" y2="10.16" width="0.1524" layer="91"/>
<junction x="33.02" y="10.16"/>
</segment>
</net>
<net name="N$4" class="0">
<segment>
<pinref part="J1" gate="G$1" pin="CC"/>
<wire x1="55.88" y1="7.62" x2="45.72" y2="7.62" width="0.1524" layer="91"/>
<pinref part="R1" gate="G$1" pin="2"/>
<wire x1="45.72" y1="7.62" x2="45.72" y2="-2.54" width="0.1524" layer="91"/>
</segment>
</net>
<net name="D_N" class="0">
<segment>
<pinref part="J1" gate="G$1" pin="D-"/>
<label x="40.64" y="5.08" size="1.778" layer="95"/>
<pinref part="J3" gate="G$1" pin="D-"/>
<wire x1="38.1" y1="5.08" x2="55.88" y2="5.08" width="0.1524" layer="91"/>
<wire x1="27.94" y1="-10.16" x2="38.1" y2="-10.16" width="0.1524" layer="91"/>
<wire x1="38.1" y1="-10.16" x2="38.1" y2="5.08" width="0.1524" layer="91"/>
<pinref part="J2" gate="G$1" pin="D-"/>
<wire x1="27.94" y1="7.62" x2="38.1" y2="7.62" width="0.1524" layer="91"/>
<wire x1="38.1" y1="7.62" x2="38.1" y2="5.08" width="0.1524" layer="91"/>
<junction x="38.1" y="5.08"/>
</segment>
</net>
<net name="D_P" class="0">
<segment>
<pinref part="J1" gate="G$1" pin="D+"/>
<wire x1="55.88" y1="2.54" x2="35.56" y2="2.54" width="0.1524" layer="91"/>
<label x="40.64" y="2.54" size="1.778" layer="95"/>
<pinref part="J3" gate="G$1" pin="D+"/>
<wire x1="27.94" y1="-12.7" x2="35.56" y2="-12.7" width="0.1524" layer="91"/>
<wire x1="35.56" y1="-12.7" x2="35.56" y2="2.54" width="0.1524" layer="91"/>
<pinref part="J2" gate="G$1" pin="D+"/>
<wire x1="27.94" y1="5.08" x2="35.56" y2="5.08" width="0.1524" layer="91"/>
<wire x1="35.56" y1="5.08" x2="35.56" y2="2.54" width="0.1524" layer="91"/>
<junction x="35.56" y="2.54"/>
</segment>
</net>
</nets>
</sheet>
</sheets>
</schematic>
</drawing>
<compatibility>
<note version="8.2" severity="warning">
Since Version 8.2, EAGLE supports online libraries. The ids
of those online libraries will not be understood (or retained)
with this version.
</note>
<note version="8.3" severity="warning">
Since Version 8.3, EAGLE supports URNs for individual library
assets (packages, symbols, and devices). The URNs of those assets
will not be understood (or retained) with this version.
</note>
<note version="8.3" severity="warning">
Since Version 8.3, EAGLE supports the association of 3D packages
with devices in libraries, schematics, and board files. Those 3D
packages will not be understood (or retained) with this version.
</note>
<note version="8.4" severity="warning">
Since Version 8.4, EAGLE supports properties for SPICE simulation. 
Probes in schematics and SPICE mapping objects found in parts and library devices
will not be understood with this version. Update EAGLE to the latest version
for full support of SPICE simulation. 
</note>
</compatibility>
</eagle>
